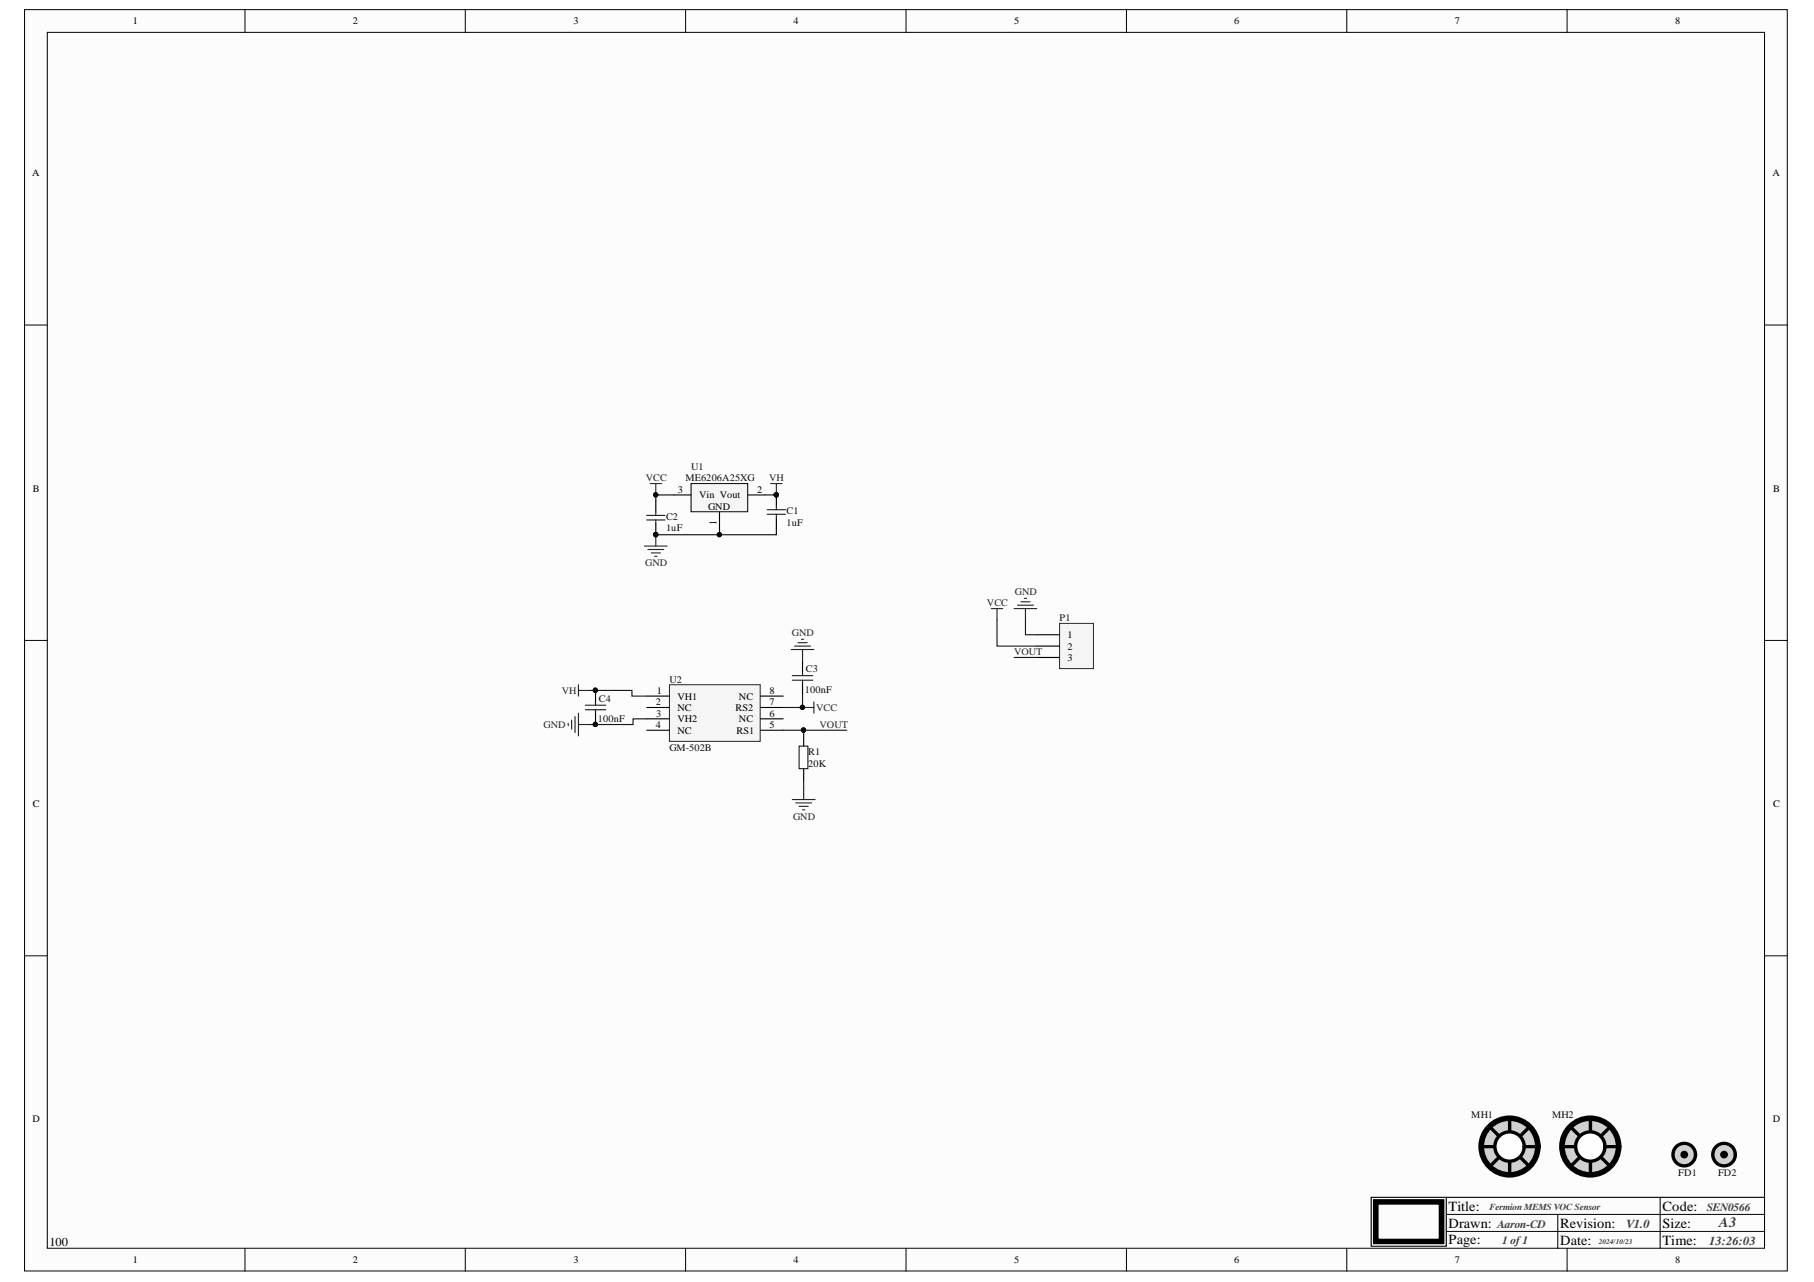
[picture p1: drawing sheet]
<svg xmlns="http://www.w3.org/2000/svg" width="297mm" height="210mm" viewBox="0 0 297 210" stroke-linecap="round" stroke-linejoin="round" font-family="sans-serif">
<g fill="#fcfcfc" stroke="#000" stroke-width=".16">
<path d="M4 1.6h288.7v206.5h-288.7z"/>
<path d="M7.7 5.3h281.2v199.1h-281.2z"/>
</g>
<g fill="none" stroke="#000" stroke-width=".16">
<path d="M40.1 1.6v3.7M76.2 1.6v3.7M112.3 1.6v3.7M148.4 1.6v3.7M184.5 1.6v3.7M220.5 1.6v3.7M256.6 1.6v3.7M4 53.2h3.7M289 53.2h3.7M4 104.9h3.7M289 104.9h3.7M4 156.5h3.7"/>
<path d="M289 156.5h3.7M236.8 198.8h52.2M255.1 198.8v5.6M271.8 196v8.4M40.1 204.4v3.7M76.2 204.4v3.7M112.3 204.4v3.7M148.4 204.4v3.7M184.5 204.4v3.7M220.5 204.4v3.7M236.8 201.6h52.2M256.6 204.4v3.7"/>
</g>
<path d="M236.8 196v8h-12.3v-8h64.5" fill="none" stroke="#000" stroke-width=".18"/>
<path d="M225.3 196.8h10.7v6.5h-10.7z" fill="none" stroke="#000" stroke-width=".92"/>
<circle cx="275.8" cy="189" r="1.84" fill="#d0d0d0" stroke="#000" stroke-width=".55"/>
<circle cx="275.8" cy="189" r=".54" fill="#000" stroke="#000" stroke-width=".18"/>
<circle cx="282.3" cy="189" r="1.84" fill="#d0d0d0" stroke="#000" stroke-width=".55"/>
<circle cx="282.3" cy="189" r=".54" fill="#000" stroke="#000" stroke-width=".18"/>
<path d="M173.5 102.1h5.6v7.4h-5.6z" fill="#f5f5f5" stroke="#262626" stroke-width=".16"/>
<path d="M169.8 103.9h3.7M169.8 105.8h3.7M169.8 107.6h3.7" fill="none" stroke="#000" stroke-width=".18"/>
<path d="M162.3 99.6h1.9M163.3 99.6v1.9M166.1 99.6h3.7M166.6 99.1h2.6M167.2 98.5h1.5M167.7 98h.4M167.9 99.6v1.9" fill="none" stroke="#262626" stroke-width=".18"/>
<circle cx="260.4" cy="187.7" r="4.6" fill="#d0d0d0" stroke="#000" stroke-width=".92"/>
<path d="M256 187.7h8.9M257.3 184.6l6.3 6.3M260.4 183.3v8.9M263.6 184.6l-6.3 6.3" fill="none" stroke="#000" stroke-width=".55"/>
<circle cx="260.4" cy="187.7" r="2.4" fill="#fefefe" stroke="#000" stroke-width=".55"/>
<circle cx="247.2" cy="187.7" r="4.6" fill="#d0d0d0" stroke="#000" stroke-width=".92"/>
<path d="M242.7 187.7h9M244 184.6l6.4 6.3M247.2 183.3v8.9M250.4 184.6l-6.4 6.3" fill="none" stroke="#000" stroke-width=".55"/>
<circle cx="247.2" cy="187.7" r="2.4" fill="#fefefe" stroke="#000" stroke-width=".55"/>
<path d="M113.2 79.2h9.2v4.6h-9.2z" fill="#f5f5f5" stroke="#000" stroke-width=".16"/>
<path d="M107.4 82v1.8M110.4 81h2.8M117.8 83.8v2.8M122.5 81h2.8M127.1 84.8v1.8" fill="none" stroke="#000" stroke-width=".18"/>
<path d="M106.5 79.2h1.8M107.4 79.2v1.8M126.2 79.2h1.9M127.1 79.2v1.8M105.5 89.4h3.7M106.1 90h2.6M106.6 90.5h1.5M107.2 91.1h.4M107.4 87.6v1.8" fill="none" stroke="#262626" stroke-width=".18"/>
<circle cx="107.4" cy="81" r=".35" fill="#0e0e0e" stroke="#0e0e0e" stroke-width=".16"/>
<path d="M105.9 85.1h3M105.9 84.4h3M107.4 83.8v.6M125.6 84.2h3M125.6 83.5h3M127.1 82.9v.6M127.1 84.2v.6" fill="none" stroke="#1c1c1c" stroke-width=".18"/>
<path d="M109.6 112.1h14.9v9.3h-14.9z" fill="#f5f5f5" stroke="#262626" stroke-width=".16"/>
<g fill="none" stroke="#000" stroke-width=".18">
<path d="M97.5 113v1.9M105.9 114h3.7M105.9 115.8h3.7M105.9 117.7h3.7M105.9 119.6h3.7M124.5 114h3.7M124.5 115.8h3.7M124.5 117.7h3.7M124.5 119.6h3.7M131.4 108.2v1.9M131.4 111.9v1.9M131.6 120.3v1.9"/>
<path d="M131.6 125.9v1.8"/>
</g>
<g fill="none" stroke="#262626" stroke-width=".18">
<path d="M93 118.4v.4M93.6 117.9v1.5M94.2 117.3v2.6M94.7 112.1v1.9M94.7 116.8v3.7M94.7 113h1.9M94.7 118.6h1.9M129.5 106.3h3.8M130.1 105.8h2.6M130.7 105.2h1.5M131.2 104.7h.4M131.4 115.8h1.9"/>
<path d="M131.4 106.3v1.9M133.3 114.9v1.9M129.7 130.9h3.8M130.3 131.5h2.6M130.9 132h1.4M131.4 132.6h.4M131.6 129v1.9"/>
</g>
<g fill="#0e0e0e" stroke="#0e0e0e" stroke-width=".16">
<circle cx="97.5" cy="113" r=".35"/>
<circle cx="107.4" cy="81" r=".35"/>
<circle cx="117.8" cy="87.5" r=".35"/>
<circle cx="131.4" cy="115.8" r=".35"/>
<circle cx="131.6" cy="119.5" r=".35"/>
</g>
<path d="M95.8 115.5h3.4M95.8 116.2h3.4M97.5 114.9v.6M129.7 110.6h3.4M129.7 111.4h3.4M131.4 110.1v.5M131.4 111.4v.5M130.9 122.2h1.4v3.6h-1.4z" fill="none" stroke="#1c1c1c" stroke-width=".18"/>
<path d="M96.6 113h6.9v1h2.4M105.9 117.7h-2.2v.9h-7.1M128.2 119.6h3.4v.7M131.4 113.8v2h-3.2M131.6 119.4v.2h7.1M163.3 101.5v4.3h6.5M166.1 107.6h3.7M167.9 101.5v2.4h1.9M131.6 127.7v1.3" fill="none" stroke="#151515" stroke-width=".18"/>
<path d="M110.4 81h-3v1M117.8 86.6v1h-10.4M125.3 81h1.8M127.1 86.6v1h-9.3" fill="none" stroke="#0e0e0e" stroke-width=".18"/>
<text font-size="2.8" fill="#0e0e0e" x="126.3" y="82.4">PIC101</text>
<g font-size="2.5" fill="#0e0e0e">
<text x="106.5" y="87.1">PIC202</text>
<text x="96.7" y="118.1">PIC401</text>
</g>
<g font-size="2.3">
<text x="237.2" y="198.2">Title:</text>
<text x="237.2" y="201">Drawn:</text>
<text x="237.2" y="203.6">Page:</text>
<text x="255.5" y="203.8">Date:</text>
<text x="255.5" y="201">Revision:</text>
<text x="272.2" y="198.2">Code:</text>
<text x="272.2" y="201">Size:</text>
<text x="272.2" y="203.8">Time:</text>
</g>
<text font-size="2.3" fill="#3d3d3d" x="281.5" y="200.9">A3</text>
<text font-size="2" x="8.1" y="204">100</text>
<g font-size="2" fill="#3d3d3d">
<text x="266.3" y="201">V1.0</text>
<text x="279.9" y="203.8">13:26:03</text>
</g>
<g font-size="1.8" fill="#3d3d3d">
<text x="245.2" y="201.1">Aaron-CD</text>
<text x="246" y="203.7">1 of 1</text>
<text x="279.5" y="198.3">SEN0566</text>
</g>
<text font-size="1.7" x="117.3" y="86" transform="rotate(-90 117.3 86)">1</text>
<g font-size="1.6">
<text x="21.8" y="4">1</text>
<text x="57.8" y="4">2</text>
<text x="93.9" y="4">3</text>
<text x="129.9" y="4">4</text>
<text x="166.1" y="4">5</text>
<text x="202.1" y="4">6</text>
<text x="238.2" y="4">7</text>
<text x="274.3" y="4">8</text>
<text x="5.3" y="28.9">A</text>
<text x="290.2" y="28.9">A</text>
<text x="5.4" y="80.5">B</text>
<text x="111" y="80.7">3</text>
<text x="114.5" y="81.6">Vin Vout</text>
<text x="116" y="83.5">GND</text>
<text x="124" y="80.7">2</text>
<text x="290.3" y="80.5">B</text>
<text x="174.8" y="104.5">1</text>
<text x="174.8" y="106.4">2</text>
<text x="107.5" y="113.6">1</text>
<text x="126" y="113.6">8</text>
<text x="174.8" y="108.2">3</text>
<text x="107.4" y="115.5">2</text>
<text x="107.4" y="119.2">4</text>
<text x="107.5" y="117.3">3</text>
<text x="110.9" y="114.5">VH1</text>
<text x="110.9" y="116.4">NC</text>
<text x="110.9" y="118.3">VH2</text>
<text x="120.4" y="116.4">RS2</text>
<text x="121" y="118.3">NC</text>
<text x="121" y="114.5">NC</text>
<text x="126" y="119.2">5</text>
<text x="126" y="117.3">6</text>
<text x="126" y="115.5">7</text>
<text x="110.9" y="120.1">NC</text>
<text x="120.6" y="120.1">RS1</text>
<text x="5.4" y="132.1">C</text>
<text x="290.3" y="132.1">C</text>
<text x="5.3" y="183.8">D</text>
<text x="290.3" y="183.8">D</text>
<text x="21.8" y="206.8">1</text>
<text x="57.8" y="206.8">2</text>
<text x="93.9" y="206.8">3</text>
<text x="129.9" y="206.8">4</text>
<text x="166.1" y="206.8">5</text>
<text x="202.1" y="206.8">6</text>
<text x="238.2" y="206.8">7</text>
<text x="274.3" y="206.8">8</text>
</g>
<g font-size="1.6" fill="#0e0e0e">
<text x="113.2" y="77">U1</text>
<text x="112.2" y="78.8">ME6206A25XG</text>
<text x="109.1" y="87">1uF</text>
<text x="109.1" y="85.1">C2</text>
<text x="128.8" y="86.1">1uF</text>
<text x="128.8" y="84.2">C1</text>
<text x="173.5" y="101.7">P1</text>
<text x="109.6" y="111.8">U2</text>
<text x="131.8" y="113.4">100nF</text>
<text x="132" y="110.1">C3</text>
<text x="97.9" y="118.3">100nF</text>
<text x="98.1" y="114.9">C4</text>
<text x="109.6" y="122.9">GM-502B</text>
<text x="132.3" y="125.5">20K</text>
<text x="132.3" y="123.7">R1</text>
<text x="240.9" y="183">MH1</text>
<text x="254.1" y="183">MH2</text>
<text x="274.8" y="192.5">FD1</text>
<text x="281.3" y="192.5">FD2</text>
</g>
<g font-size="1.6" fill="#262626">
<text x="105.7" y="78.8">VCC</text>
<text x="126" y="78.8">VH</text>
<text x="105.7" y="92.7">GND</text>
<text x="161.6" y="99.3">VCC</text>
<text x="166.2" y="97.4">GND</text>
<text x="129.7" y="104.1">GND</text>
<text x="166.1" y="107.3">VOUT</text>
<text x="92" y="113.6">VH</text>
<text x="89" y="119.2">GND</text>
<text x="133.6" y="116.4">VCC</text>
<text x="134.2" y="119.2">VOUT</text>
<text x="129.9" y="134.2">GND</text>
</g>
<text font-size="1.5" fill="#3d3d3d" x="243.9" y="198.1">Fermion MEMS VOC Sensor</text>
<text font-size="1.2" fill="#3d3d3d" x="261.8" y="203.6">2024/10/23</text>
</svg>
